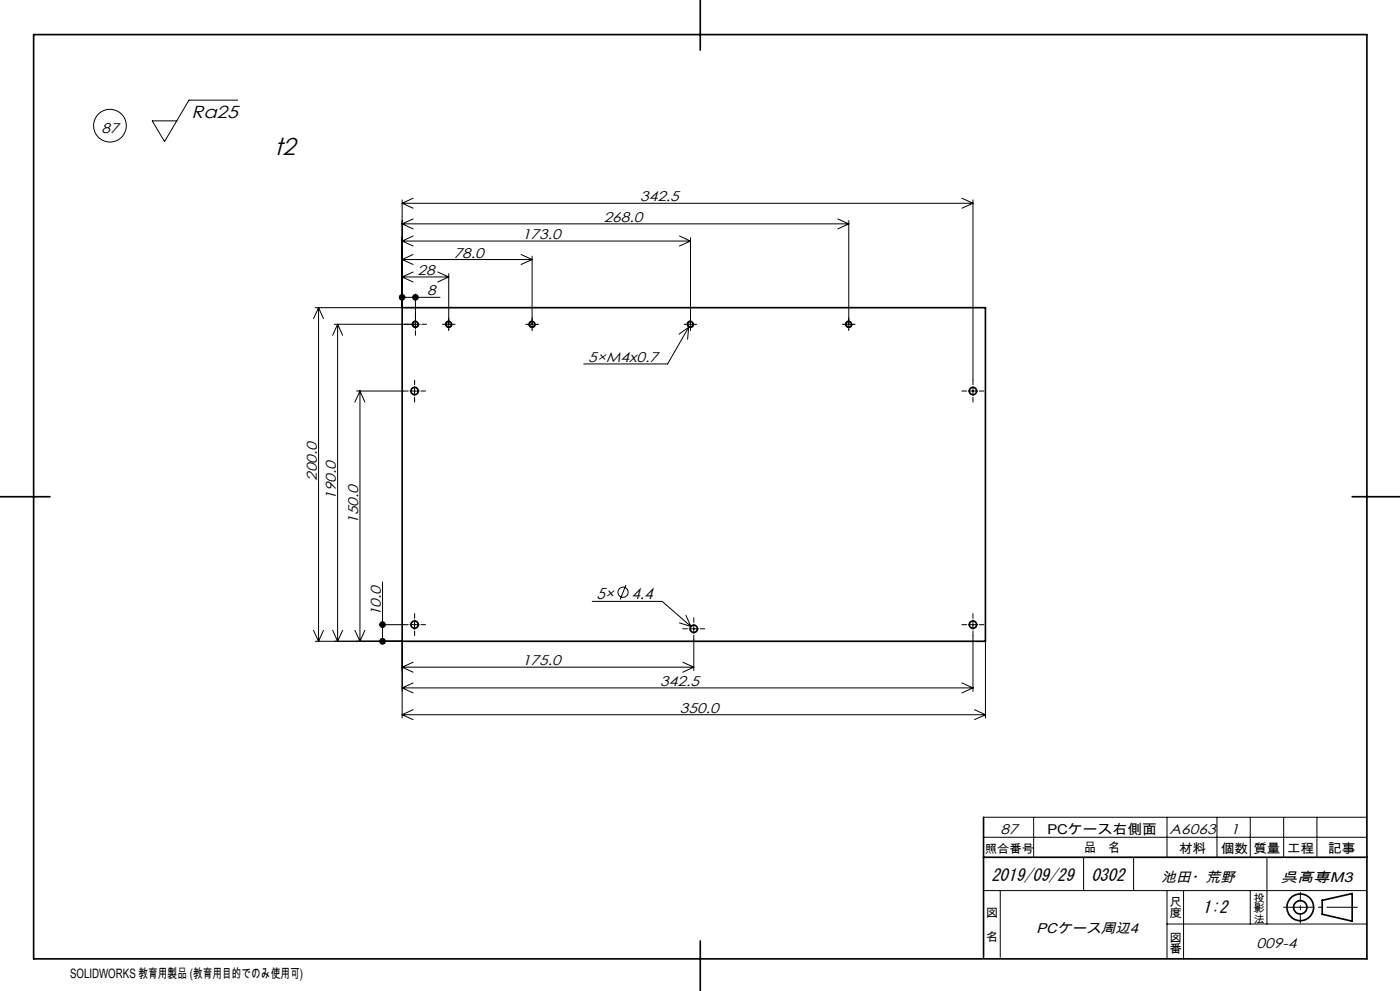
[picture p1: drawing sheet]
<svg xmlns="http://www.w3.org/2000/svg" width="420mm" height="297mm" viewBox="0 0 420 297" stroke-linecap="round" stroke-linejoin="round" font-family="sans-serif">
<g fill="none" stroke="#000" stroke-width=".3">
<path d="M71.3 30h-14.6l-7.3 12.4-3.7-6.2h7.3M120.6 59.9v32.3h-26M123.9 59.4l-3.3 1.5M288.6 59.4l3.3 1.5M291.9 59.9v55.4M120.6 77.8h39M120.6 77.8l3.3 1.5M120.6 72.2h86.6M120.6 72.2l3.3 1.5M120.6 67.1h134M120.6 67.1l3.3 1.5M120.6 60.9h171.3"/>
<path d="M120.6 60.9l3.3 1.5M123.9 76.3l-3.3 1.5M123.9 70.7l-3.3 1.5M123.9 65.6l-3.3 1.5M156.3 76.3l3.3 1.5M159.6 76.8v21.8M159.6 77.8l-3.3 1.5M203.8 70.7l3.4 1.5M207.2 71.2v27.4M207.2 72.2l-3.4 1.5M251.3 65.6l3.3 1.5M254.6 66.1v32.5"/>
<path d="M254.6 67.1l-3.3 1.5M291.9 60.9l-3.3 1.5M95.6 92.2v100M95.6 92.2l1.4 3.3M95.6 92.2l-1.5 3.3M101.3 97.2v95M101.3 97.2l1.5 3.3M101.3 97.2l-1.5 3.3M120.6 89.1h11.4M120.6 83h14M120.6 83l3.3 1.5M123.9 81.5l-3.3 1.5"/>
<path d="M124.6 88.1v10.5M124.6 99.1v1.4M124.9 96.2a.99 .99 0 0 0-1.2 .7 .99 .99 0 0 0 .7 1.3 .99 .99 0 0 0 1.2-.8M126 97.2h-25.7M126.5 97.2h1.5M131.3 81.5l3.3 1.5M132.8 97.2h.3M133.2 97.2h2.8M134.6 82v16.6M134.6 83l-3.3 1.5M134.6 98.7v.4M134.9 96.2a.99 .99 0 0 0-1.2 .7 .99 .99 0 0 0 .7 1.3 .99 .99 0 0 0 1.2-.8"/>
<path d="M136.2 97.2h.3M157.7 97.2h.4M158.2 97.2h2.8M159.6 98.7v.4M159.9 96.2a.98 .98 0 0 0-1.2 .7 .98 .98 0 0 0 .7 1.2 .98 .98 0 0 0 1.2-.7M161.1 97.2h.4M205.2 97.2h.4M205.7 97.2h2.8M206.6 98.1l-6.3 11h-25.2M206.6 98.1l-2.9 2.1M206.6 98.1l-.3 3.6M207.2 98.7v.4"/>
<path d="M207.4 96.2a.99 .99 0 0 0-1.2 .7 .99 .99 0 0 0 .7 1.3 .99 .99 0 0 0 1.2-.8M208.7 97.2h.3M252.7 97.2h.4M253.2 97.2h2.8M254.6 98.7v.4M254.9 96.2a.98 .98 0 0 0-1.2 .7 .98 .98 0 0 0 .7 1.2 .98 .98 0 0 0 1.2-.7M256.2 97.2h.3M107 117.2h15.5M108 117.2v75M108 117.2l1.5 3.3M108 117.2l-1.5 3.3M123 117.2h2.8"/>
<path d="M124.4 113.9v1.4M124.4 115.8v2.8M124.4 119.1v1.4M126.3 117.2h1.4M288.6 117.2h1.4M290.5 117.2h2.8M291.9 115.8v2.8M291.9 119.1v1.4M293.8 117.2h1.4M114.8 174.4v17.8M187.8 175.3l-1.7 4.4M94.1 188.9l1.5 3.3"/>
<path d="M94.6 192.2h26v23M97 188.9l-1.4 3.3M99.8 188.9l1.5 3.3M102.8 188.9l-1.5 3.3M106.5 188.9l1.5 3.3M109.5 188.9l-1.5 3.3M120.6 200h87.5M120.6 200l3.3 1.5M122.5 187.2h-8.7M123 187.2h2.8M123.9 198.5l-3.3 1.5M124.4 183.9v1.4"/>
<path d="M124.4 185.8v2.8M124.4 189.1v1.4M126.3 187.2h1.4M177.7 180.2h20.9l8.7 7.5M203.8 186.7l3.5 1M204.8 198.5l3.3 1.5M204.8 188.5h1.4M205.8 184.4l1.5 3.3M206.7 188.5h2.8M208.1 185.1v1.4M208.1 187v2.9M208.1 190.4v10.6"/>
<path d="M208.1 200l-3.3 1.5M210 188.5h1.4M288.6 187.2h1.4M290.5 187.2h2.8M291.9 183.9v1.4M291.9 185.8v2.8M291.9 189.1v18.1M293.8 187.2h1.4M295.6 192.2v23M120.6 214.2h175M120.6 214.2l3.3 1.5M120.6 206.2h171.3"/>
<path d="M120.6 206.2l3.3 1.5M123.9 212.7l-3.3 1.5M123.9 204.7l-3.3 1.5M288.6 204.7l3.3 1.5M291.9 206.2l-3.3 1.5M292.3 212.7l3.3 1.5M295.6 214.2l-3.3 1.5M295.1 250.9h115M295.1 244.9h115M310.1 244.9v12M325.1 256.9v10M340.1 256.9v10"/>
<path d="M350.1 244.9v12M365.1 244.9v12M375.1 244.9v12M380.1 256.9v20M385.1 244.9v12M395.1 244.9v12M295.1 266.9h115M300.1 266.9v20M350.1 276.9h60M350.1 266.9v20.4M355.1 266.9v20.5M375.1 266.9v10"/>
<circle cx="33" cy="37.7" r="4.9"/>
<circle cx="186.9" cy="177.5" r="1.53"/>
</g>
<g fill="none" stroke="#000" stroke-width=".5">
<path d="M10.1 10.4h400v277h-400zM210.1 0v15M120.7 92.2h174.9v100h-174.9zM0 148.9h15M405.7 148.9h14.3M295.1 244.9v42M295.1 256.9h115M396.7 269.8l9-2v8.3l-9-2.1zM210.1 282v15"/>
<circle cx="124.6" cy="97.2" r=".82"/>
<circle cx="134.6" cy="97.2" r=".83"/>
<circle cx="159.6" cy="97.2" r=".81"/>
<circle cx="207.1" cy="97.2" r=".82"/>
<circle cx="254.6" cy="97.2" r=".82"/>
<circle cx="124.4" cy="117.2" r="1.1"/>
<circle cx="291.9" cy="117.2" r="1.1"/>
<circle cx="124.4" cy="187.2" r="1.09"/>
<circle cx="208.1" cy="188.5" r="1.1"/>
<circle cx="291.9" cy="187.2" r="1.09"/>
<circle cx="390.1" cy="271.9" r="4"/>
<circle cx="390.1" cy="271.9" r="2"/>
</g>
<path d="M390.1 276.7v-9.3" fill="none" stroke="#000" stroke-width=".3" stroke-dasharray="30.5 1.3 1.3 1.3" stroke-dashoffset="27.8"/>
<path d="M385.1 271.9h22.1" fill="none" stroke="#000" stroke-width=".3" stroke-dasharray="30.5 1.3 1.3 1.3" stroke-dashoffset="21.3"/>
<g fill="#000">
<path d="M120 88.3l-.4 .8h1.1h-1.1a1 1 0 0 0 1.3 1 1 1 0 0 0 .6-1.5 1 1 0 0 0-1.5-.3zM124 88.3a1.01 1.01 0 0 0 .2 1.7 1.01 1.01 0 0 0 1.4-.9h-1h1a1 1 0 0 0-.6-.9 1 1 0 0 0-1 .1z"/>
<path d="M114.2 191.3a1.02 1.02 0 0 0-.4 1.2 1.02 1.02 0 0 0 1 .7v-1v1a1.01 1.01 0 0 0 .9-1.3 1.01 1.01 0 0 0-1.5-.6zM114.1 186.4a1 1 0 0 0 .1 1.6 1 1 0 0 0 1.6-.5 1 1 0 0 0-1-1.3v1v-1z"/>
</g>
<text font-size="7.3" x="82.3" y="46.4">t2</text>
<text font-size="5.2" x="57.5" y="35.5">Ra25</text>
<g font-size="5.1">
<text x="297.4" y="263.9">2019/09/29</text>
<text x="327.4" y="263.9">0302</text>
<text x="360.8" y="273.5">1:2</text>
</g>
<g font-size="4.7">
<text x="178.9" y="179.6">5×</text>
<text x="189.5" y="179.6">4.4</text>
</g>
<g font-size="4.2">
<text x="30.4" y="39.7">87</text>
<text x="192" y="60.3">342.5</text>
<text x="156.6" y="71.6">173.0</text>
<text x="181.1" y="66.5">268.0</text>
<text x="136.1" y="77.2">78.0</text>
<text x="125.3" y="82.4">28</text>
<text x="128.2" y="88.5">8</text>
<text x="176.4" y="108.5">5×M4x0.7</text>
<text x="95" y="144.1" transform="rotate(-90 95 144.1)">200.0</text>
<text x="100.7" y="149.8" transform="rotate(-90 100.7 149.8)">190.0</text>
<text x="107.4" y="157" transform="rotate(-90 107.4 157)">150.0</text>
<text x="114.2" y="184.7" transform="rotate(-90 114.2 184.7)">10.0</text>
<text x="156.6" y="199.4">175.0</text>
<text x="198.1" y="205.6">342.5</text>
<text x="204" y="213.6">350.0</text>
<text x="300.1" y="249.9">87</text>
<text x="350.9" y="249.9">A6063</text>
<text x="369.1" y="249.9">1</text>
<text x="348.4" y="264.4">池田・荒野</text>
<text x="384.2" y="264.4">呉高専M3</text>
<text x="310.9" y="279.7">PCケース周辺4</text>
<text x="377" y="284.1">009-4</text>
</g>
<text font-size="4.1" x="314.2" y="249.9">PCケース右側面</text>
<g font-size="3.9">
<text x="325.2" y="255.5">品　名</text>
<text x="353.7" y="255.6">材料</text>
<text x="366.2" y="255.6">個数</text>
<text x="376" y="255.6">質量</text>
<text x="386.1" y="255.6">工程</text>
<text x="398.4" y="255.6">記事</text>
<text x="21" y="293">SOLIDWORKS 教育用製品 (教育用目的でのみ使用可)</text>
</g>
<g font-size="3.5">
<text x="295.4" y="255.6">照合番号</text>
<text x="295.8" y="274.9">図</text>
<text x="350.8" y="271.4">尺</text>
<text x="350.8" y="274.9">度</text>
<text x="295.8" y="282">名</text>
<text x="350.8" y="282.2">図</text>
<text x="350.8" y="285.8">番</text>
</g>
<g font-size="3.2">
<text x="376" y="270.2">投</text>
<text x="376" y="273.4">影</text>
<text x="376" y="276.5">法</text>
</g>
</svg>
